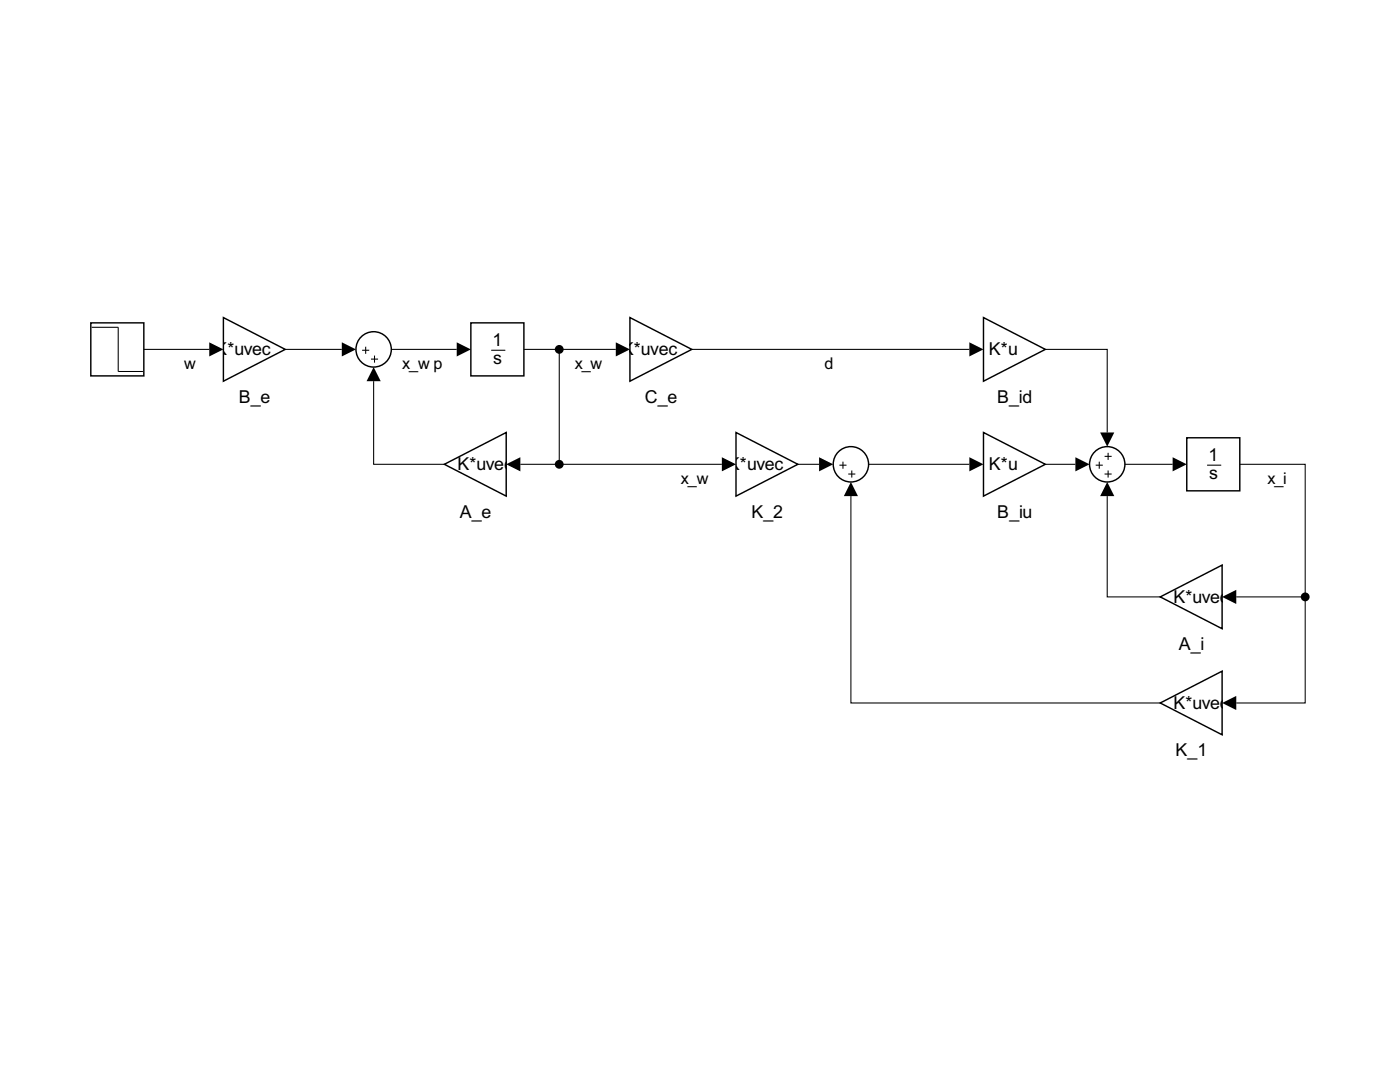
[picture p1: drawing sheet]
<svg xmlns="http://www.w3.org/2000/svg" width="279mm" height="216mm" viewBox="0 0 279 216" stroke-linecap="round" stroke-linejoin="round" font-family="sans-serif">
<path d="M231.6 119.1l12.3-6.3v12.7z" fill="none" stroke="#000" stroke-width=".29"/>
<path d="M236.8 87.4h10.6v10.5h-10.6z" fill="#fff"/>
<path d="M240.9 92.8h2.8" fill="none" stroke="#000" stroke-width=".21"/>
<path d="M236.8 87.4h10.6v10.5h-10.6z" fill="none" stroke="#000" stroke-width=".29"/>
<path d="M196.3 86.3l12.3 6.3-12.3 6.4z" fill="#fff"/>
<path d="M196.3 86.3l12.3 6.3-12.3 6.4z" fill="none" stroke="#000" stroke-width=".29"/>
<path d="M196.3 63.4l12.3 6.3-12.3 6.4z" fill="#fff"/>
<path d="M196.3 63.4l12.3 6.3-12.3 6.4z" fill="none" stroke="#000" stroke-width=".29"/>
<path d="M88.7 92.6l12.3-6.3v12.7z" fill="#fff"/>
<path d="M88.7 92.6l12.3-6.3v12.7z" fill="none" stroke="#000" stroke-width=".29"/>
<path d="M44.6 63.4l12.3 6.3-12.3 6.4z" fill="#fff"/>
<path d="M44.6 63.4l12.3 6.3-12.3 6.4z" fill="none" stroke="#000" stroke-width=".29"/>
<circle cx="221" cy="92.6" r="3.5" fill="#fff"/>
<path d="M218.7 92.8h1.4M219.4 92.1v1.4M220.4 91.1h1.5M220.4 94.6h1.5M221.1 90.4v1.4M221.1 93.9v1.4" fill="none" stroke="#000" stroke-width=".21"/>
<circle cx="221" cy="92.6" r="3.5" fill="none" stroke="#000" stroke-width=".29"/>
<path d="M125.7 63.4l12.4 6.3-12.4 6.4z" fill="#fff"/>
<path d="M125.7 63.4l12.4 6.3-12.4 6.4z" fill="none" stroke="#000" stroke-width=".29"/>
<path d="M94 64.4h10.6v10.6h-10.6z" fill="#fff"/>
<path d="M98 69.9h2.8" fill="none" stroke="#000" stroke-width=".21"/>
<path d="M94 64.4h10.6v10.6h-10.6z" fill="none" stroke="#000" stroke-width=".29"/>
<circle cx="74.6" cy="69.7" r="3.5" fill="#fff"/>
<path d="M72.3 69.9h1.4M73 69.2v1.4M74 71.7h1.4M74.7 71v1.4" fill="none" stroke="#000" stroke-width=".21"/>
<circle cx="74.6" cy="69.7" r="3.5" fill="none" stroke="#000" stroke-width=".29"/>
<path d="M18.1 64.4h10.6v10.6h-10.6z" fill="#fff"/>
<path d="M18.3 65.3h5.3v8.8h4.9" fill="none" stroke="#000" stroke-width=".21"/>
<path d="M18.1 64.4h10.6v10.6h-10.6z" fill="none" stroke="#000" stroke-width=".29"/>
<path d="M231.6 140.3l12.3-6.4v12.7z" fill="#fff"/>
<path d="M231.6 140.3l12.3-6.4v12.7z" fill="none" stroke="#000" stroke-width=".29"/>
<path d="M146.9 86.3l12.3 6.3-12.3 6.4z" fill="#fff"/>
<path d="M146.9 86.3l12.3 6.3-12.3 6.4z" fill="none" stroke="#000" stroke-width=".29"/>
<circle cx="169.8" cy="92.6" r="3.5" fill="#fff"/>
<g fill="none" stroke="#000" stroke-width=".21">
<path d="M28.7 69.7h13.1M56.9 69.7h11.3M74.6 76.1v16.5h14.1M78.1 69.7h13M104.6 69.7h18.3M111.6 69.7v22.9M138.1 69.7h55.4M208.6 69.7h12.4v16.6M103.8 92.6h40.3M159.2 92.6h4.3M167.5 92.8h1.4M168.2 92.1v1.4"/>
<path d="M169.3 94.6h1.4M169.8 99v41.3h61.8M170 93.9v1.4M173.3 92.6h20.2M208.6 92.6h6M221 99v20.1h10.6M224.5 92.6h9.5M247.4 92.6h13.1v26.5M246.7 119.1h13.8M260.5 119.1v21.2h-13.8"/>
</g>
<circle cx="169.8" cy="92.6" r="3.5" fill="none" stroke="#000" stroke-width=".29"/>
<g fill="#000">
<path d="M41.8 68.3l2.8 1.4-2.8 1.4zM68.2 68.3l2.8 1.4-2.8 1.4zM74.6 73.2l1.4 2.9h-2.8zM91.1 68.3l2.9 1.4-2.9 1.4zM122.9 68.3l2.8 1.4-2.8 1.4zM193.5 68.3l2.8 1.4-2.8 1.4zM101 92.6l2.8-1.4v2.9zM144.1 91.2l2.8 1.4-2.8 1.5zM163.5 91.2l2.8 1.4-2.8 1.5zM169.8 96.2l1.4 2.8h-2.8zM193.5 91.2l2.8 1.4-2.8 1.5zM214.6 91.2l2.8 1.4-2.8 1.5z"/>
<path d="M221 96.2l1.4 2.8h-2.8zM219.6 86.3h2.8l-1.4 2.8zM234 91.2l2.8 1.4-2.8 1.5zM243.9 119.1l2.8-1.4v2.8zM243.9 140.3l2.8-1.4v2.8z"/>
</g>
<g fill="#000">
<circle cx="111.6" cy="69.7" r=".88"/>
<circle cx="111.6" cy="92.6" r=".88"/>
<circle cx="260.5" cy="119.1" r=".88"/>
</g>
<g font-size="4">
<text x="43" y="70.9">K</text>
<text x="45.4" y="70.9">*uvec</text>
<text x="98.3" y="69.1">1</text>
<text x="124.1" y="70.9">K</text>
<text x="126.5" y="70.9">*uvec</text>
<text x="197.4" y="70.9">K*u</text>
<text x="98.4" y="72.6">s</text>
<text x="47.6" y="80.4">B_e</text>
<text x="128.7" y="80.4">C_e</text>
<text x="199" y="80.4">B_id</text>
<text x="91.3" y="93.8">K*uvec</text>
<text x="145.3" y="93.8">K</text>
<text x="147.7" y="93.8">*uvec</text>
<text x="197.4" y="93.8">K*u</text>
<text x="241.2" y="92">1</text>
<text x="241.3" y="95.6">s</text>
<text x="91.7" y="103.3">A_e</text>
<text x="149.9" y="103.3">K_2</text>
<text x="199" y="103.3">B_iu</text>
<text x="234.2" y="120.3">K*uvec</text>
<text x="235.2" y="129.8">A_i</text>
<text x="234.2" y="141.5">K*uvec</text>
<text x="234.6" y="150.9">K_1</text>
</g>
<g font-size="3.6">
<text x="36.7" y="73.6">w</text>
<text x="80.3" y="73.6">x_w p</text>
<text x="114.7" y="73.6">x_w</text>
<text x="164.5" y="73.6">d</text>
<text x="135.9" y="96.5">x_w</text>
<text x="252.9" y="96.5">x_i</text>
</g>
</svg>
